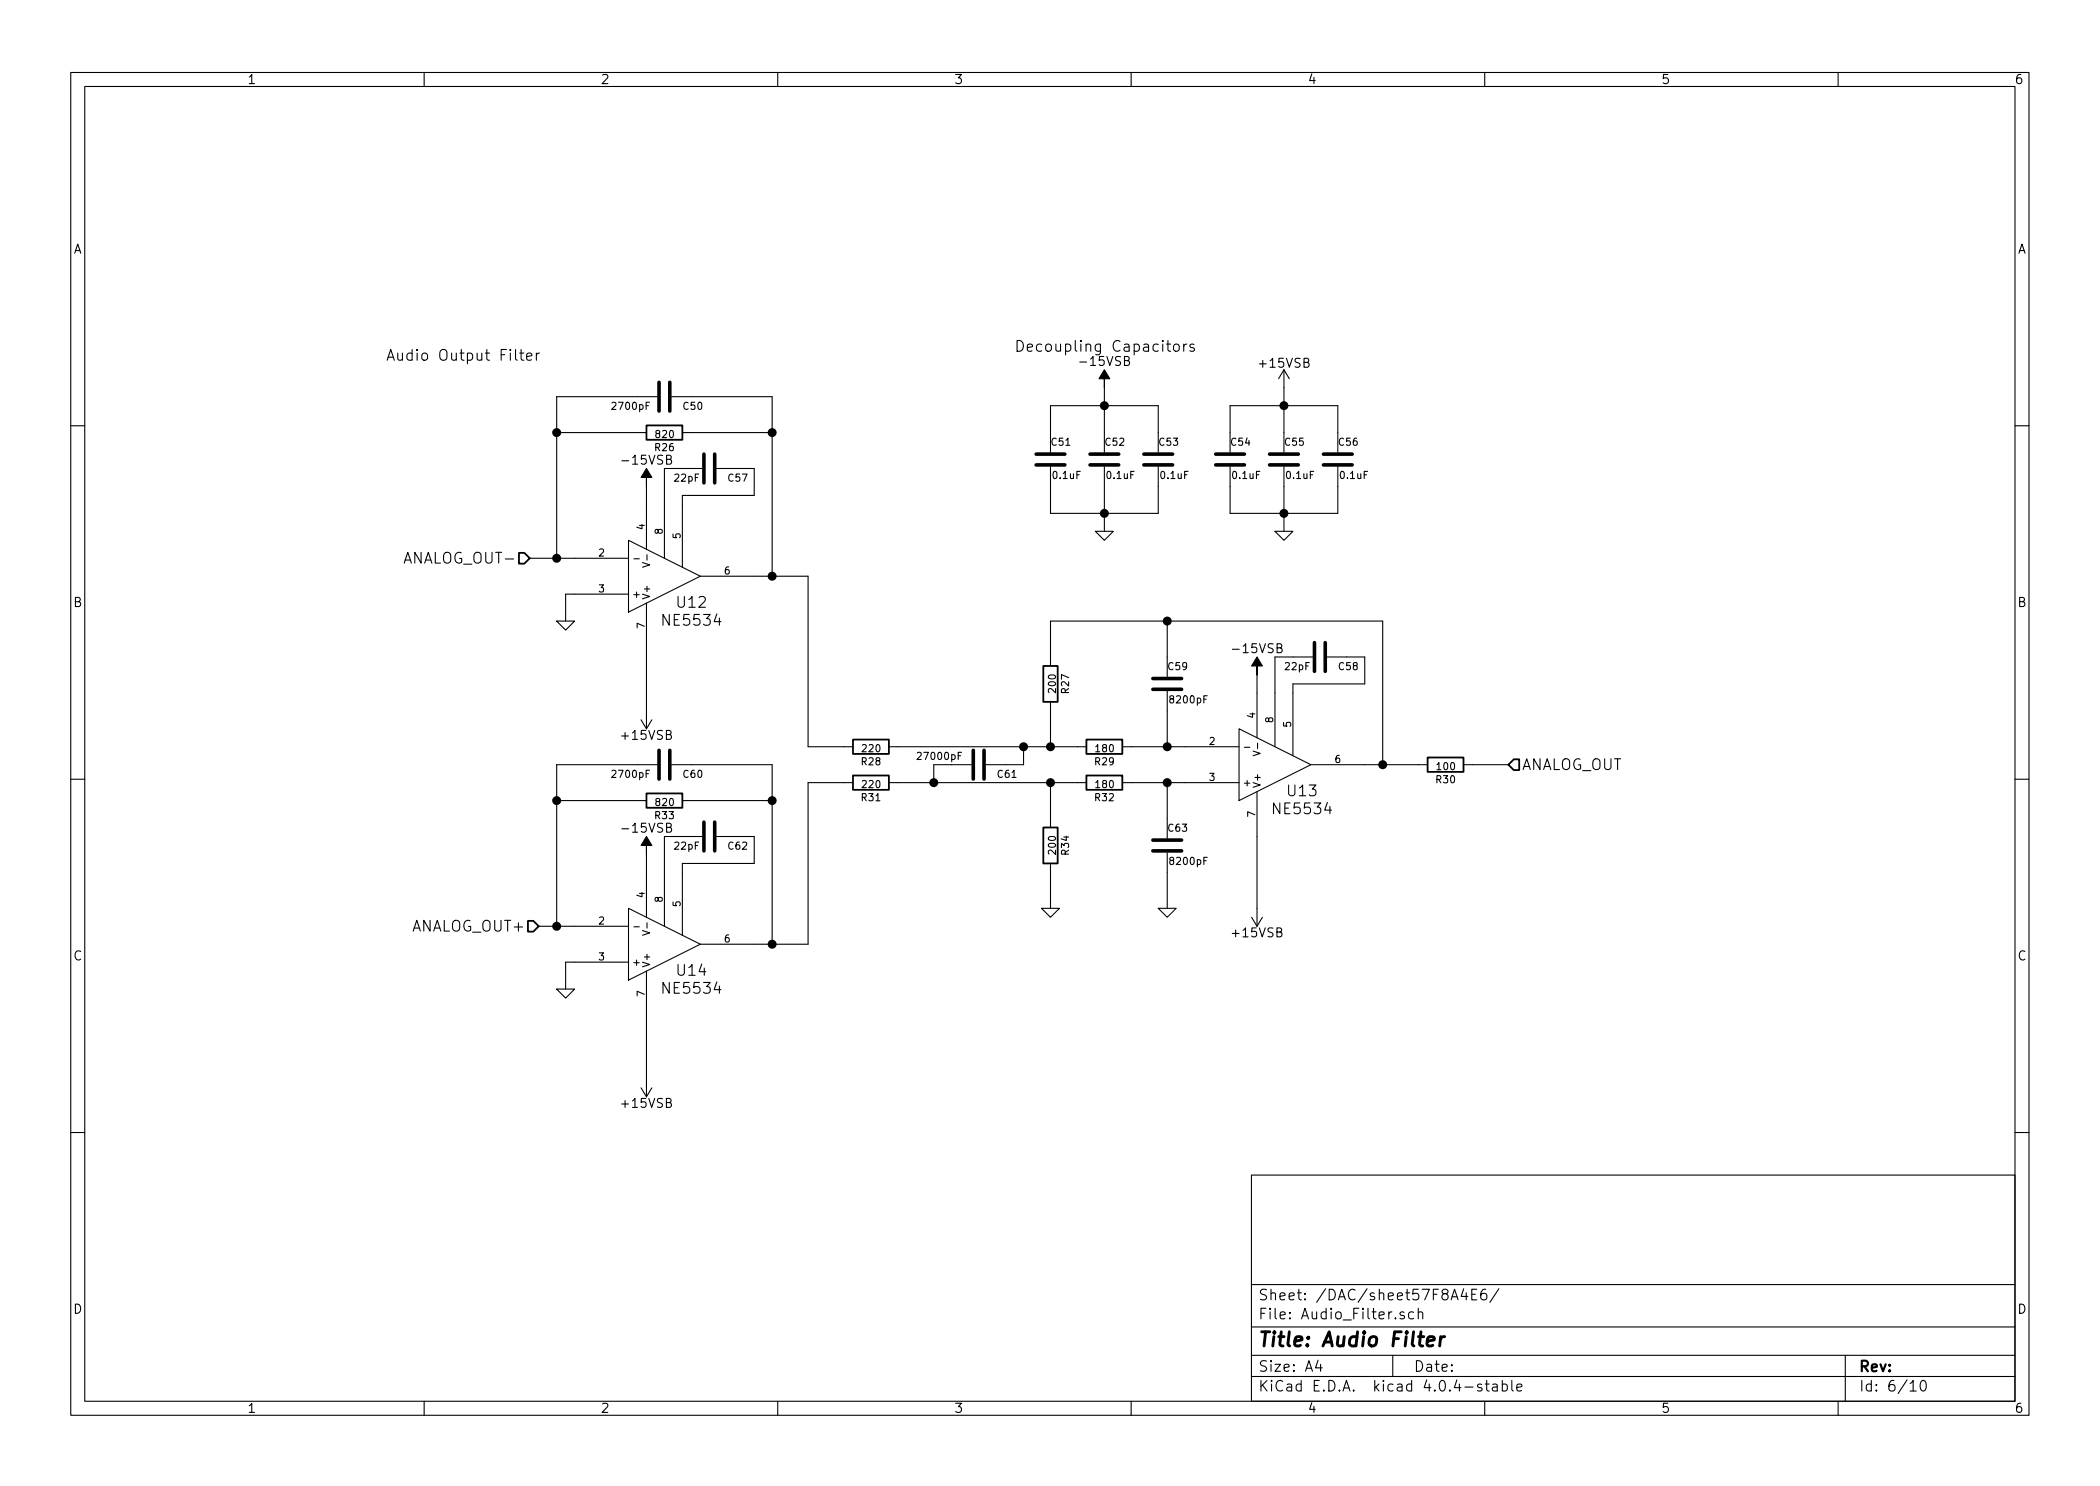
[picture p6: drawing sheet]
<svg xmlns="http://www.w3.org/2000/svg" width="297mm" height="210mm" viewBox="0 0 297 210" stroke-linecap="round" stroke-linejoin="round" font-family="sans-serif">
<g fill="none" stroke="#000" stroke-width=".15">
<path d="M10 10.3h277v189.9h-277zM12 12.2h273v186.1h-273zM60 10.3v1.9M110 10.3v1.9M160 10.3v1.9M210 10.3v1.9M260 10.3v1.9M72.9 49.4v1.4l.3 .2M73.5 50h.6M73.7 49.4v1.4l.1 .1 .3 .1M74.5 50.5l.7-.2v-.3h-.5l-.2 .2 .1 .7 .1 .1 .5-.1M75.9 50v1"/>
<path d="M76.3 50h-.3l-.1 .3M93 56.1h-14.3v22.9M95 56.1h14.2v25.4M156.2 54.9v9.1M159.1 51h.4l.2-.1v-.2l-.1-.2-.5-.1v1.3h.4l.3-.2a.33 .33 0 0 0-.3-.5M165 48.7h.6M165.2 48.2v1.3l.1 .1 .3 .1M166.1 48.8a.42 .42 0 0 1 .7 .2v.4a.43 .43 0 0 1-.4 .3 .43 .43 0 0 1-.4-.3v-.4zM167.4 48.7v1M167.9 48.7l-.3 .1-.2 .2M168.9 48.8l-.4-.1-.2 .2 .1 .2 .5 .2 .1 .1-.1 .2-.1 .1-.5-.1M181.6 52.3v11.7"/>
<path d="M181.6 52.3l-.8 1.3M181.6 52.3l.8 1.3M10 60.2h2M74.9 79h14M78.7 61.2h12.7M88.9 76.4l10.2 5.1-10.2 5.1zM89.7 79.1h.7M90.9 79.6l1 .3-1 .4M91.4 68.8v8.9M91.5 78.5v.7M94.3 65h.4l.2-.1v-.3l-.1-.1-.5-.1v1.3h.5l.2-.3a.33 .33 0 0 0-.3-.4M96.5 61.2h12.7"/>
<path d="M99.3 66.3h-5.3v12.7M101.3 66.3h5.4v3.8h-10.2v10.2M148.6 64v-6.6h15.2v6.6M148.6 66v6.6h15.2v-6.6M154.9 75.2h2.6l-1.3 1.2zM156.2 66v9.2M174 64v-6.6h15.2v6.6M174 66v6.6h15.2v-6.6M180.3 75.2h2.6l-1.3 1.2zM181.6 66v9.2M285 60.2h2M78.7 87.9h2.6l-1.3 1.2z"/>
<path d="M88.9 84.1h-8.9v3.8M91.4 85.3v17.8M99.1 81.5h15.2v24.2h6.3M148.6 94.2v-6.3h47v20.3M148.6 99.3v6.4M165.1 87.9v7.9M165.1 97.8v7.9M177.8 95.5v8.9M180.6 91.7h.5l.2-.1v-.3l-.1-.2h-.6v1.2h.5l.3-.2a.33 .33 0 0 0-.3-.4M185.7 93h-5.4v12.7M187.7 93h5.3v3.8h-10.1v10.1M10 110.3h2"/>
<path d="M78.7 113.3h12.7M90.7 101.8l.7 1.3M92.2 101.8l-.8 1.3M93 108.2h-14.3v22.9M94.3 117.1h.4l.2-.1v-.3l-.1-.2h-.5v1.2h.5l.2-.2a.33 .33 0 0 0-.3-.4M95 108.2h14.2v25.4M96.5 113.3h12.7M99.3 118.4h-5.3v12.7M101.3 118.4h5.4v3.8h-10.2v10.1M120.6 110.7h-6.3v22.9h-15.2M125.7 110.7h28M125.7 105.7h28"/>
<path d="M137.4 108.2h-5.3v2.5M144.8 105.7v2.5h-5.4M148.6 110.7v6.4M158.7 110.7h16.6M158.7 105.7h16.6M165.1 110.7v7.9M175.3 103.1l10.1 5.1-10.1 5.1zM176 105.7h.8M177.2 106.3l1.1 .3-1.1 .3M177.8 112v19.1M177.9 105.2v.7M185.4 108.2h16.5"/>
<path d="M207 108.2h6.4M285 110.3h2M76.2 131.1h12.7M78.7 139.9h2.6l-1.3 1.3zM88.9 128.5l10.2 5.1-10.2 5.1zM88.9 136.1h-8.9v3.8M89.7 131.1h.7M90.9 131.7l1 .3-1 .3M91.4 120.9v8.9M91.4 137.4v17.8M91.5 130.6v.7M147.3 128.5h2.6l-1.3 1.3z"/>
<path d="M148.6 122.2v6.3M163.8 128.5h2.6l-1.3 1.3zM165.1 120.6v7.9M177 129.8l.8 1.3M178.6 129.8l-.8 1.3M90.7 153.9l.7 1.3M92.2 153.9l-.8 1.3M10 160.2h2M177 166.3h108v32h-108zM285 160.2h2M60 198.3v1.9M110 198.3v1.9"/>
<path d="M160 198.3v1.9M177 194.8h108M177 191.8h108M177 187.8h108M177 181.8h108M186.4 192.5l-.3 1h.9M186.8 193v1M197 191.8v3M198.6 185.7a.37 .37 0 0 0-.6 .1v.1a.54 .54 0 0 0 .6 .3l.1 .1-.1 .2-.1 .1-.5-.1M199.9 185.7l-.4-.1-.3 .3 .1 .6 .2 .1 .4-.1M200.6 185.7a.38 .38 0 0 1 .6 .1v.8M200.6 185.1v1.5"/>
<path d="M207 182.3l-.3 1.1h.9M207.4 182.9v1M208.2 183.1h.5M208.9 182.4h-.7v1.5h.7M209.6 195.9a.37 .37 0 0 0-.6 .1v.1a.54 .54 0 0 0 .6 .3l.1 .1-.1 .2-.2 .1-.4-.1M210 198.3v1.9M210.1 195.8h.5M210.2 182.4a.59 .59 0 0 0-.8 .7l.1 .7 .2 .1h.3l.2-.1 .1-.5-.1-.2-.5-.1-.3 .3M210.3 195.3v1.3l.2 .2h.1M211.2 195.9l.1-.1 .4 .1 .1 .9M211.8 196.2l-.5 .1-.2 .2 .1 .2 .1 .1 .5-.1M212 182.3l-1.3 2"/>
<path d="M212.5 195.9a.48 .48 0 0 1 .6 .1l.1 .1-.1 .6a.48 .48 0 0 1-.6 0M212.5 195.3v1.5M213.8 195.3v1.3l.2 .2M214.6 196.3l.7-.1-.1-.3-.4-.1-.2 .2v.7l.2 .1 .4-.1M260 198.3v1.9M261 191.8v6.5M270.2 195.8l.4-.5v1.5M270.2 196.8h.8M271.8 195.5a.35 .35 0 0 1 .3-.2 .35 .35 0 0 1 .3 .3 .77 .77 0 0 1-.4 1.2 .9 .9 0 0 1-.2-1.3z"/>
</g>
<path d="M201.9 189.8l1-.2-.1-.4-.6-.1-.3 .3-.1 .8 .1 .1 .2 .1 .6-.1M203.8 189.1l-.2 1.3M204.3 189.1a.54 .54 0 0 0-.6 .4" fill="none" stroke="#000" stroke-width=".41"/>
<g fill="none" stroke="#000" stroke-width=".51">
<path d="M93.2 54.1v4.1M94.7 54.1v4.1M99.6 64.3v4M101.1 64.3v4M146.6 65.8h4M146.6 64.3h4M154.2 65.8h4M154.2 64.3h4M161.8 65.8h4.1M161.8 64.3h4.1M172 65.8h4M172 64.3h4"/>
<path d="M179.6 65.8h4M179.6 64.3h4M187.2 65.8h4.1M187.2 64.3h4.1M163.1 97.5h4M163.1 96h4M185.9 90.9v4.1M187.5 90.9v4.1M93.2 106.2v4M94.7 106.2v4M99.6 116.3v4.1M101.1 116.3v4.1"/>
<path d="M137.7 106.2v4M139.2 106.2v4M163.1 118.9h4M163.1 120.4h4"/>
</g>
<path d="M73.4 78.2h.8l.7 .8-.7 .8h-.8zM91.4 60.2h5.1v2h-5.1zM147.6 94.2h2v5.1h-2zM91.4 112.3h5.1v2h-5.1zM120.6 109.7h5.1v2.1h-5.1zM120.6 104.6h5.1v2.1h-5.1zM147.6 117.1h2v5.1h-2zM153.7 104.6h5v2.1h-5zM153.7 109.7h5v2.1h-5zM201.9 107.2h5.1v2h-5.1zM214.1 107.4h.8v1.6h-.8l-.7-.8zM74.7 130.3h.7l.8 .8-.8 .7h-.7z" fill="none" stroke="#000" stroke-width=".25"/>
<g fill="#000" stroke="#000" stroke-width=".25">
<circle cx="156.2" cy="57.4" r=".51"/>
<circle cx="181.6" cy="57.4" r=".51"/>
<circle cx="78.7" cy="79" r=".51"/>
<circle cx="78.7" cy="61.2" r=".51"/>
<circle cx="109.2" cy="61.2" r=".51"/>
<circle cx="156.2" cy="72.6" r=".51"/>
<circle cx="181.6" cy="72.6" r=".51"/>
<circle cx="109.2" cy="81.5" r=".51"/>
<circle cx="165.1" cy="87.9" r=".51"/>
<circle cx="78.7" cy="113.3" r=".51"/>
<circle cx="109.2" cy="113.3" r=".51"/>
<circle cx="132.1" cy="110.7" r=".51"/>
<circle cx="144.8" cy="105.7" r=".51"/>
<circle cx="148.6" cy="110.7" r=".51"/>
<circle cx="148.6" cy="105.7" r=".51"/>
<circle cx="165.1" cy="110.7" r=".51"/>
<circle cx="165.1" cy="105.7" r=".51"/>
<circle cx="195.6" cy="108.2" r=".51"/>
<circle cx="78.7" cy="131.1" r=".51"/>
<circle cx="109.2" cy="133.6" r=".51"/>
</g>
<path d="M156.2 52.3l.8 1.3h-.8v1.3v-1.3h-.8zM91.4 66.3l.8 1.3h-.8v1.2v-1.2h-.7zM177.8 93l.8 1.2h-.8v1.3v-1.3h-.8zM91.4 118.4l.8 1.2h-.8v1.3v-1.3h-.7z" fill="#000" stroke="#000" stroke-width=".15"/>
<text font-size="2.8" x="178" y="190.5">Title: Audio Filter</text>
<g font-size="2.1">
<text x="54.6" y="51">Audio Output Filter</text>
<text x="143.5" y="49.8">Decoupling Capacitors</text>
<text x="57.4" y="79.8">ANALOG_OUT-</text>
<text x="94" y="88.5">NE5534</text>
<text x="95.9" y="86">U12</text>
<text x="182.2" y="112.7">U13</text>
<text x="215.3" y="109">ANALOG_OUT</text>
<text x="180.3" y="115.2">NE5534</text>
<text x="58.2" y="131.8">ANALOG_OUT+</text>
<text x="94" y="140.6">NE5534</text>
<text x="95.9" y="138.1">U14</text>
<text x="178" y="184">Sheet: /DAC/sheet57F8A4E6/</text>
<text x="178" y="186.7">File: Audio_Filter.sch</text>
<text x="178" y="196.9">KiCad E.D.A. kicad 4.0.4-stable</text>
<text x="178" y="194.1">Size: A4</text>
<text x="200" y="194.1">Date:</text>
<text x="263" y="194.1">Rev:</text>
<text x="263" y="196.9">Id: 6/10</text>
</g>
<g font-size="1.8">
<text x="35" y="11.9">1</text>
<text x="85" y="11.9">2</text>
<text x="135" y="11.9">3</text>
<text x="185" y="11.9">4</text>
<text x="235" y="11.9">5</text>
<text x="285" y="11.9">6</text>
<text x="10.4" y="35.9">A</text>
<text x="285.4" y="35.9">A</text>
<text x="153.1" y="51.8">-15VSB</text>
<text x="178.3" y="52">+15VSB</text>
<text x="88.3" y="65.7">-15VSB</text>
<text x="10.4" y="85.9">B</text>
<text x="285.4" y="85.9">B</text>
<text x="174.7" y="92.4">-15VSB</text>
<text x="88.1" y="104.7">+15VSB</text>
<text x="88.3" y="117.8">-15VSB</text>
<text x="10.4" y="135.9">C</text>
<text x="174.5" y="132.6">+15VSB</text>
<text x="285.4" y="135.9">C</text>
<text x="88.1" y="156.7">+15VSB</text>
<text x="10.4" y="185.9">D</text>
<text x="285.4" y="185.9">D</text>
<text x="35" y="199.9">1</text>
<text x="85" y="199.9">2</text>
<text x="135" y="199.9">3</text>
<text x="185" y="199.9">4</text>
<text x="235" y="199.9">5</text>
<text x="285" y="199.9">6</text>
</g>
<g font-size="1.4">
<text x="86.7" y="58">2700pF</text>
<text x="96.7" y="58">C50</text>
<text x="92.7" y="63.8">R26</text>
<text x="92.8" y="62">820</text>
<text x="148.8" y="63.1">C51</text>
<text x="156.4" y="63.1">C52</text>
<text x="164" y="63.1">C53</text>
<text x="174.2" y="63.1">C54</text>
<text x="181.8" y="63.1">C55</text>
<text x="189.4" y="63.1">C56</text>
<text x="95.5" y="68.1">22pF</text>
<text x="103" y="68.1">C57</text>
<text x="149" y="67.8">0.1uF</text>
<text x="156.6" y="67.8">0.1uF</text>
<text x="164.2" y="67.8">0.1uF</text>
<text x="174.4" y="67.8">0.1uF</text>
<text x="182" y="67.8">0.1uF</text>
<text x="189.6" y="67.8">0.1uF</text>
<text x="91.2" y="74.9" transform="rotate(-90 91.2 74.9)">4</text>
<text x="93.7" y="75.6" transform="rotate(-90 93.7 75.6)">8</text>
<text x="96.3" y="76.2" transform="rotate(-90 96.3 76.2)">5</text>
<text x="84.7" y="78.7">2</text>
<text x="84.7" y="83.8">3</text>
<text x="102.5" y="81.3">6</text>
<text x="89.4" y="84.6">+</text>
<text x="91.2" y="88.9" transform="rotate(-90 91.2 88.9)">7</text>
<text x="91.9" y="84.8" transform="rotate(-90 91.9 84.8)">V+</text>
<text x="165.3" y="94.8">C59</text>
<text x="181.8" y="94.8">22pF</text>
<text x="189.4" y="94.8">C58</text>
<text x="149.4" y="97.9" transform="rotate(-90 149.4 97.9)">200</text>
<text x="151.2" y="98.1" transform="rotate(-90 151.2 98.1)">R27</text>
<text x="165.6" y="99.5">8200pF</text>
<text x="177.5" y="101.6" transform="rotate(-90 177.5 101.6)">4</text>
<text x="122" y="106.4">220</text>
<text x="130" y="107.5">27000pF</text>
<text x="155.1" y="106.4">180</text>
<text x="171.1" y="105.4">2</text>
<text x="180.1" y="102.2" transform="rotate(-90 180.1 102.2)">8</text>
<text x="182.6" y="102.9" transform="rotate(-90 182.6 102.9)">5</text>
<text x="188.8" y="107.9">6</text>
<text x="86.7" y="110.1">2700pF</text>
<text x="96.7" y="110.1">C60</text>
<text x="121.9" y="113.4">R31</text>
<text x="121.9" y="108.3">R28</text>
<text x="122" y="111.5">220</text>
<text x="141.1" y="110.1">C61</text>
<text x="154.9" y="108.3">R29</text>
<text x="154.9" y="113.4">R32</text>
<text x="155.1" y="111.5">180</text>
<text x="171.1" y="110.5">3</text>
<text x="175.8" y="111.2">+</text>
<text x="178.3" y="111.5" transform="rotate(-90 178.3 111.5)">V+</text>
<text x="203.2" y="110.8">R30</text>
<text x="203.3" y="109">100</text>
<text x="92.7" y="115.9">R33</text>
<text x="92.8" y="114">820</text>
<text x="165.3" y="117.7">C63</text>
<text x="177.5" y="115.6" transform="rotate(-90 177.5 115.6)">7</text>
<text x="95.5" y="120.2">22pF</text>
<text x="103" y="120.2">C62</text>
<text x="149.4" y="120.8" transform="rotate(-90 149.4 120.8)">200</text>
<text x="151.2" y="120.9" transform="rotate(-90 151.2 120.9)">R34</text>
<text x="165.6" y="122.4">8200pF</text>
<text x="84.7" y="130.8">2</text>
<text x="91.2" y="127" transform="rotate(-90 91.2 127)">4</text>
<text x="93.7" y="127.6" transform="rotate(-90 93.7 127.6)">8</text>
<text x="96.3" y="128.3" transform="rotate(-90 96.3 128.3)">5</text>
<text x="84.7" y="135.9">3</text>
<text x="89.4" y="136.6">+</text>
<text x="91.9" y="136.9" transform="rotate(-90 91.9 136.9)">V+</text>
<text x="102.5" y="133.3">6</text>
<text x="91.2" y="141" transform="rotate(-90 91.2 141)">7</text>
</g>
</svg>
